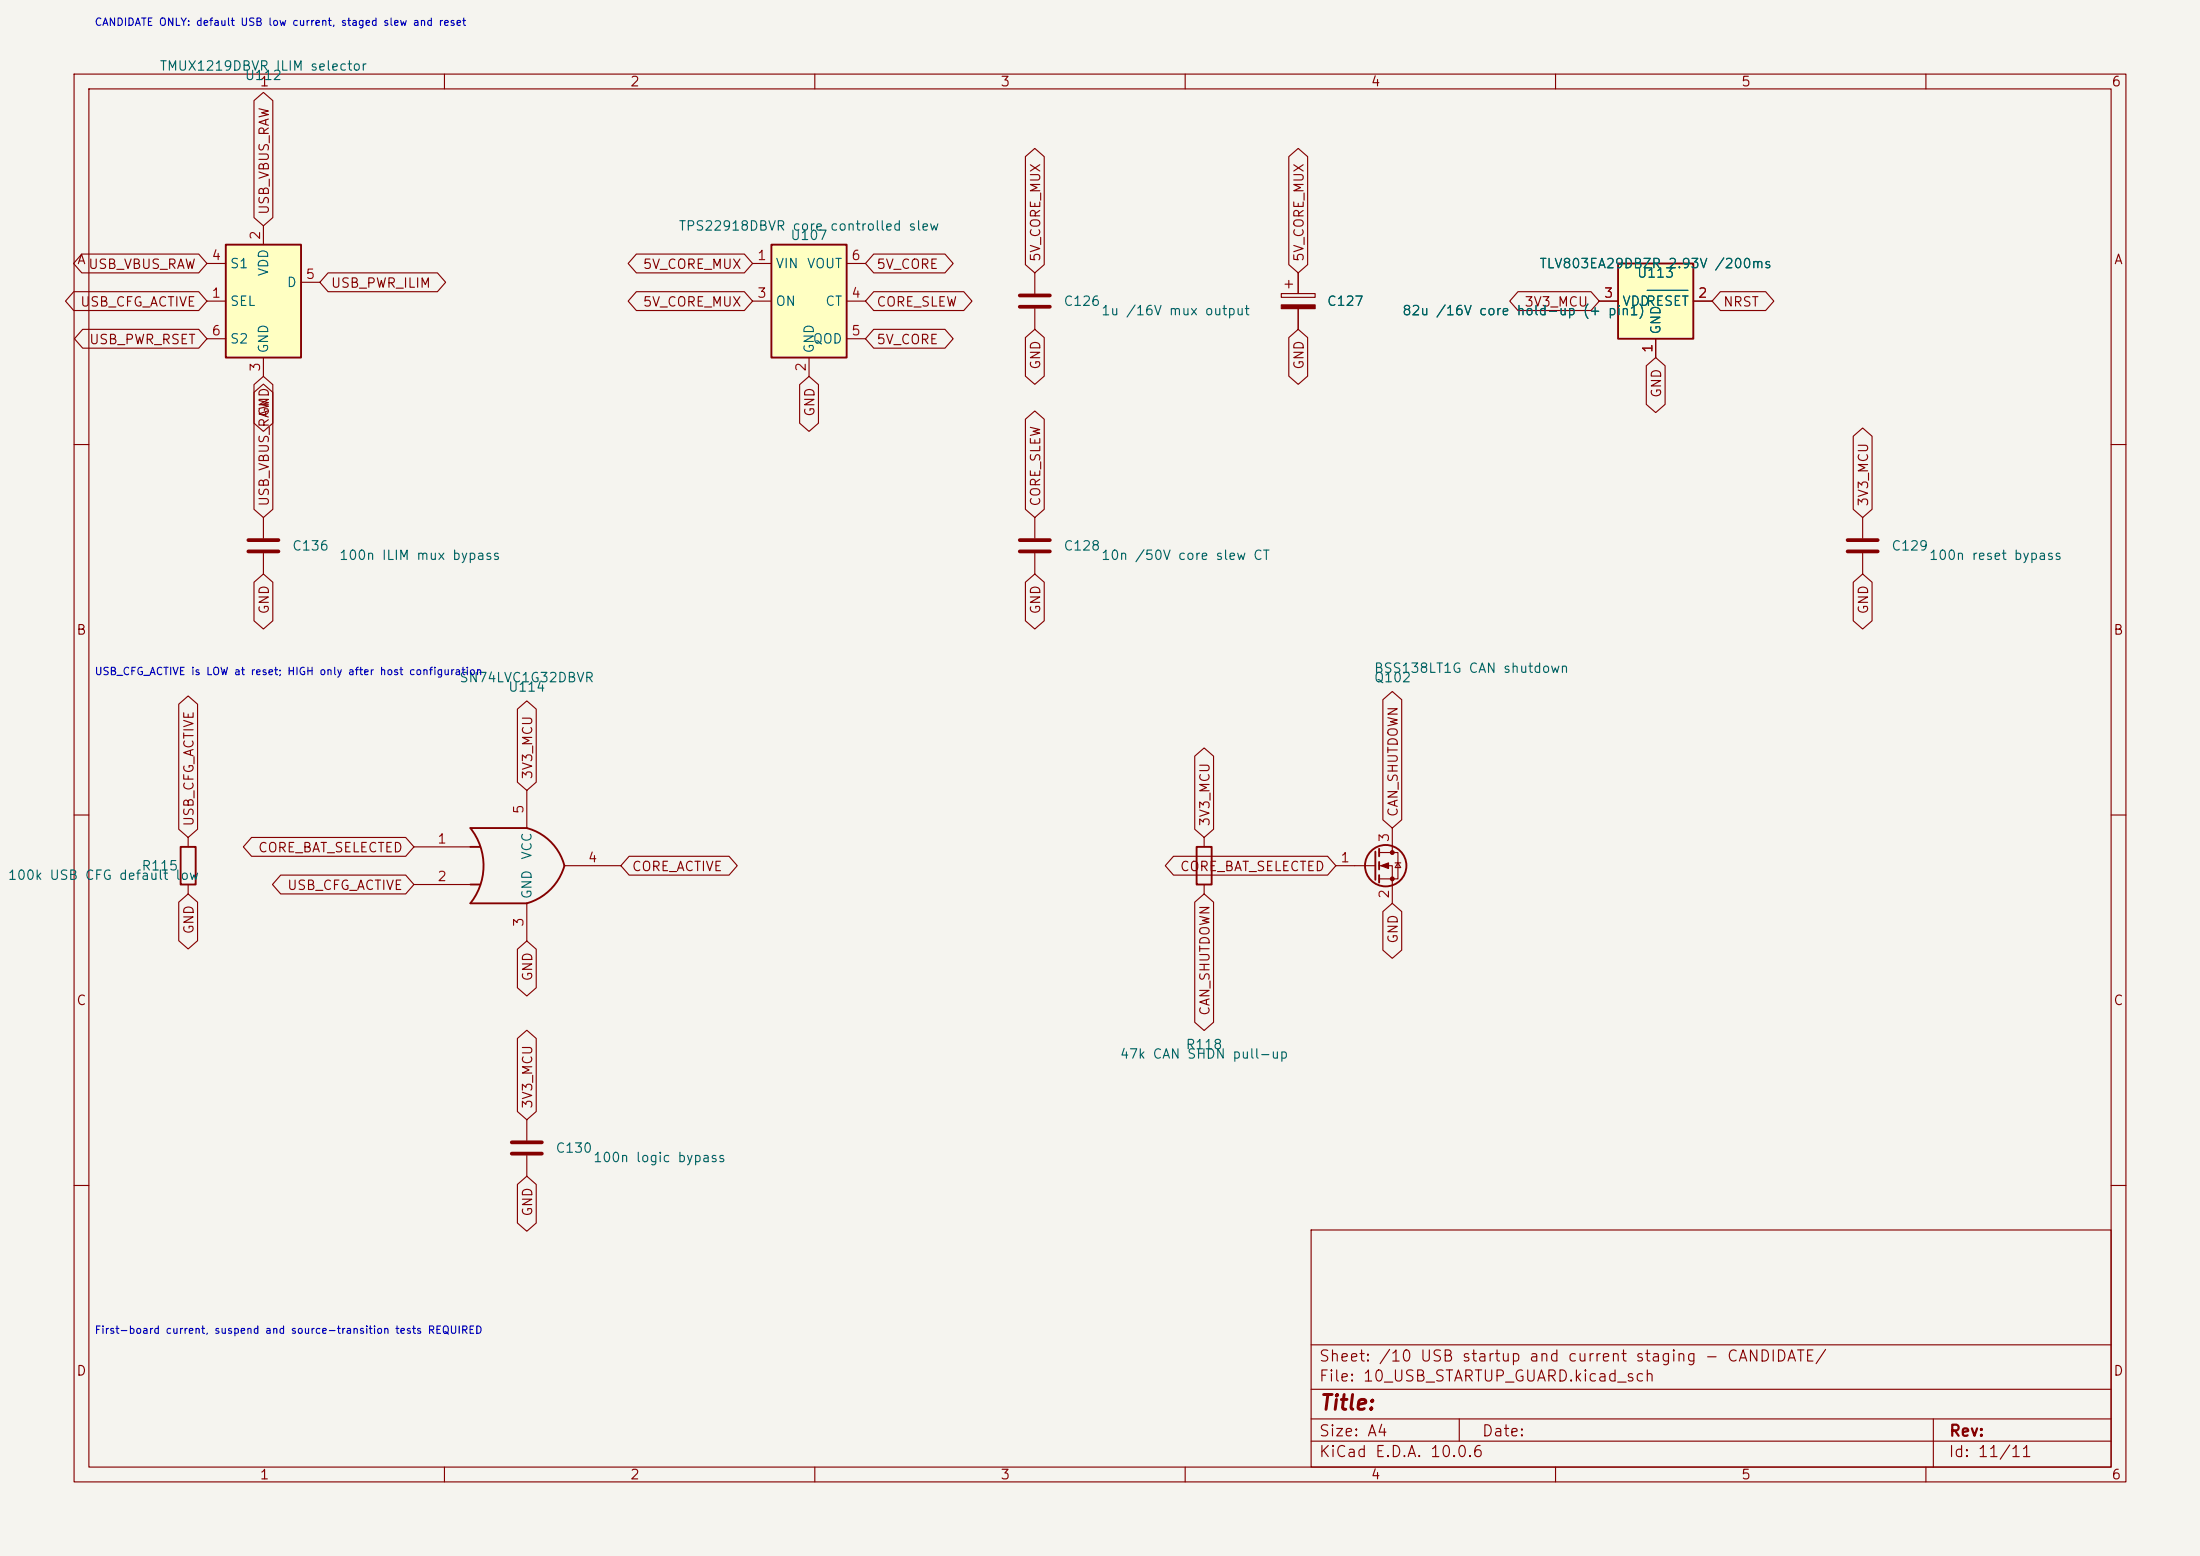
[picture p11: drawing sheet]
<svg xmlns="http://www.w3.org/2000/svg" width="297mm" height="210mm" viewBox="0 0 297 210" stroke-linecap="round" stroke-linejoin="round" font-family="sans-serif">
<path d="M0 0h297v210h-297z" fill="#f5f4ef" stroke="#f5f4ef" stroke-width=".14"/>
<g fill="none" stroke="#840000" stroke-width=".15">
<path d="M10 10h277v190h-277zM12 12h273v186h-273zM60 10v2M110 10v2M160 10v2M210 10v2M260 10v2M10 60h2M285 60h2M10 110h2M285 110h2M10 160h2"/>
<path d="M177 166h108v32h-108zM285 160h2M60 198v2M110 198v2M160 198v2M177 194.5h108M177 191.5h108M177 187.5h108M177 181.5h108M197 191.5v3M210 198v2M260 198v2"/>
<path d="M261 191.5v6.5"/>
</g>
<path d="M218.4 35.6h10.2v10.1h-10.2z" fill="#ffffc2"/>
<g fill="none" stroke="#840000" stroke-width=".25">
<path d="M218.4 35.6h10.2v10.1h-10.2zM161.5 114.3h2.1v5.1h-2.1zM185.7 114.9v3.8M186.2 114.6v1M186.2 116.3v1M186.2 118.1v1"/>
<circle cx="187.1" cy="116.8" r="2.79"/>
</g>
<g fill="none" stroke="#840000" stroke-width=".15">
<path d="M139.7 36.8v2.8M173 39.6h4.5v.5h-4.5zM173.5 38.4h1M174 37.8v1.1M175.3 36.8v2.8M139.7 41.7v2.8M175.3 41.7v2.8M215.9 40.6h2.5M223.5 45.7v2.6M228.6 40.6h2.5M251.5 69.9v2.7M251.5 74.7v2.8"/>
<path d="M162.6 113v1.3M162.6 119.4v1.3M180.3 116.8h5.4M186.2 115.1h2.5v3.5h-2.5M186.2 116.8h1.8v5.1M188 111.8v3.3M188.3 116.5h.8M188.7 116.5l.4 .6h-.8z"/>
</g>
<path d="M222.4 39.2h5.5" fill="none" stroke="#006464" stroke-width=".15"/>
<g fill="#840000" stroke="#840000" stroke-width=".15">
<path d="M173 41.1h4.5v.6h-4.5z"/>
<path d="M186.4 116.8l1.1-.3v.7z"/>
<circle cx="188" cy="115.1" r=".25"/>
<circle cx="188" cy="118.6" r=".25"/>
</g>
<path d="M137.7 39.9h4M137.7 41.4h4M249.4 72.9h4.1M249.4 74.4h4.1" fill="none" stroke="#840000" stroke-width=".51"/>
<path d="M30.5 33h10.1v15.3h-10.1z" fill="#ffffc2"/>
<path d="M30.5 33h10.1v15.3h-10.1z" fill="none" stroke="#840000" stroke-width=".25"/>
<path d="M27.9 35.6h2.6M35.6 30.5v2.5M40.6 38.1h2.6M27.9 40.6h2.6M27.9 45.7h2.6M35.6 48.3v2.5M139.7 69.9v2.7M139.7 74.7v2.8" fill="none" stroke="#840000" stroke-width=".15"/>
<path d="M137.7 72.9h4M137.7 74.4h4" fill="none" stroke="#840000" stroke-width=".51"/>
<path d="M104.1 33h10.2v15.3h-10.2z" fill="#ffffc2"/>
<path d="M104.1 33h10.2v15.3h-10.2z" fill="none" stroke="#840000" stroke-width=".25"/>
<path d="M101.6 35.6h2.5M114.3 35.6h2.5M101.6 40.6h2.5M109.2 48.3v2.5M114.3 40.6h2.5M114.3 45.7h2.5" fill="none" stroke="#840000" stroke-width=".15"/>
<g fill="#ffffc2">
<path d="M63.5 114.3h1.3z"/>
<path d="M63.5 119.4h1.3z"/>
</g>
<path d="M63.5 111.8h7.6M63.5 121.9h7.6" fill="none" stroke="#ffffc2" stroke-width=".14"/>
<path d="M24.4 114.3h2v5.1h-2zM63.5 111.8h7.6a7.1 7.1 0 0 1 5.1 5 7.4 7.4 0 0 1-5.1 5.1h-7.6a8.1 8.1 0 0 0 0-10.1zM63.5 114.3h1.3M63.5 119.4h1.3" fill="none" stroke="#840000" stroke-width=".25"/>
<g fill="none" stroke="#840000" stroke-width=".15">
<path d="M34.3 13.6l1.3-1.1 1.2 1.1v15.8l-1.2 1.1-1.3-1.1zM10 39.4h16.8l1.1 1.2-1.1 1.3h-16.8l-1.2-1.3zM11 34.3h15.8l1.1 1.3-1.1 1.2h-15.8l-1.1-1.2zM44.3 36.8h14.8l1.1 1.3-1.1 1.3h-14.8l-1.1-1.3zM85.9 34.3h14.6l1.1 1.3-1.1 1.2h-14.6l-1.1-1.2zM85.9 39.4h14.6l1.1 1.2-1.1 1.3h-14.6l-1.1-1.3zM118 34.3h9.6l1.1 1.3-1.1 1.2h-9.6l-1.2-1.2zM118 39.4h12.1l1.1 1.2-1.1 1.3h-12.1l-1.2-1.3zM138.4 21.1l1.3-1.1 1.3 1.1v14.6l-1.3 1.1-1.3-1.1zM174 21.1l1.3-1.1 1.2 1.1v14.6l-1.2 1.1-1.3-1.1zM175.3 36.8v2.8M204.9 39.4h9.9l1.1 1.2-1.1 1.3h-9.9l-1.1-1.3z"/>
<path d="M232.3 39.4h6.1l1.1 1.2-1.1 1.3h-6.1l-1.2-1.3zM11.2 44.4h15.6l1.1 1.3-1.1 1.3h-15.6l-1.1-1.3zM34.3 51.9l1.3-1.1 1.2 1.1v5.2l-1.2 1.1-1.3-1.1zM34.3 53l1.3-1.2 1.2 1.2v15.7l-1.2 1.2-1.3-1.2zM107.9 51.9l1.3-1.1 1.3 1.1v5.2l-1.3 1.1-1.3-1.1zM118 44.4h9.6l1.1 1.3-1.1 1.3h-9.6l-1.2-1.3zM138.4 56.6l1.3-1.1 1.3 1.1v12.1l-1.3 1.2-1.3-1.2zM138.4 45.6l1.3-1.1 1.3 1.1v5.2l-1.3 1.1-1.3-1.1zM174 45.6l1.3-1.1 1.2 1.1v5.2l-1.2 1.1-1.3-1.1zM175.3 41.7v2.8M215.9 40.6h2.5M222.2 49.4l1.3-1.1 1.3 1.1v5.2l-1.3 1.1-1.3-1.1z"/>
<path d="M223.5 45.7v2.6M228.6 40.6h2.5M250.2 58.9l1.3-1.1 1.2 1.1v9.8l-1.2 1.2-1.3-1.2zM34.3 78.6l1.3-1.1 1.2 1.1v5.2l-1.2 1.1-1.3-1.1zM35.6 69.9v2.7M35.6 74.7v2.8M138.4 78.6l1.3-1.1 1.3 1.1v5.2l-1.3 1.1-1.3-1.1zM250.2 78.6l1.3-1.1 1.2 1.1v5.2l-1.2 1.1-1.3-1.1zM24.1 95l1.3-1.1 1.3 1.1v16.9l-1.3 1.1-1.3-1.1zM69.8 95.7l1.3-1.1 1.3 1.1v9.9l-1.3 1.1-1.3-1.1zM186.7 94.4l1.3-1.1 1.2 1.1v16.2l-1.2 1.2-1.3-1.2zM25.4 113v1.3"/>
<path d="M25.4 119.4v1.3M34 113h20.8l1.1 1.3-1.1 1.3h-20.8l-1.1-1.3zM37.9 118.1h16.9l1.1 1.3-1.1 1.3h-16.9l-1.1-1.3zM55.9 114.3h7.6M55.9 119.4h7.6M71.1 106.7v5.1M76.2 116.8h7.6M84.9 115.6h13.5l1.1 1.2-1.1 1.3h-13.5l-1.1-1.3zM158.4 115.6h20.8l1.1 1.2-1.1 1.3h-20.8l-1.1-1.3zM161.3 102.1l1.3-1.2 1.2 1.2v9.8l-1.2 1.1-1.3-1.1zM24.1 121.8l1.3-1.1 1.3 1.1v5.2l-1.3 1.1-1.3-1.1zM69.8 128.1l1.3-1.1 1.3 1.1v5.2l-1.3 1.1-1.3-1.1z"/>
<path d="M71.1 121.9v5.1M161.3 121.8l1.3-1.1 1.2 1.1v16.2l-1.2 1.1-1.3-1.1zM186.7 123l1.3-1.1 1.2 1.1v5.2l-1.2 1.1-1.3-1.1zM69.8 159.9l1.3-1.1 1.3 1.1v5.2l-1.3 1.1-1.3-1.1zM69.8 140.2l1.3-1.2 1.3 1.2v9.8l-1.3 1.1-1.3-1.1zM71.1 151.1v2.8M71.1 156v2.8"/>
</g>
<path d="M33.5 72.9h4.1M33.5 74.4h4.1M69.1 154.2h4.1M69.1 155.7h4.1" fill="none" stroke="#840000" stroke-width=".51"/>
<path d="M222.4 39.2h5.5" fill="none" stroke="#006464" stroke-width=".15"/>
<text font-size="2" fill="#840000" x="178" y="190.8">Title:</text>
<g font-size="1.5" fill="#840000">
<text x="178" y="184.1">Sheet: /10 USB startup and current staging - CANDIDATE/</text>
<text x="178" y="186.8">File: 10_USB_STARTUP_GUARD.kicad_sch</text>
<text x="178" y="197">KiCad E.D.A. 10.0.6</text>
<text x="178" y="194.2">Size: A4</text>
<text x="200" y="194.2">Date:</text>
<text x="263" y="197">Id: 11/11</text>
<text x="263" y="194.2">Rev:</text>
</g>
<g font-size="1.3" fill="#006464">
<text x="21.5" y="9.9">TMUX1219DBVR ILIM selector</text>
<text x="33" y="11.1">U112</text>
<text x="91.5" y="31.4">TPS22918DBVR core controlled slew</text>
<text x="106.6" y="32.7">U107</text>
<text x="31" y="41.6">SEL</text>
<text x="31" y="36.5">S1</text>
<text x="36.5" y="37.4" transform="rotate(-90 36.5 37.4)">VDD</text>
<text x="38.6" y="39.1">D</text>
<text x="104.6" y="36.5">VIN</text>
<text x="104.6" y="41.6">ON</text>
<text x="108.8" y="36.5">VOUT</text>
<text x="111.3" y="41.6">CT</text>
<text x="143.5" y="41.6">C126</text>
<text x="179.1" y="41.6">C127</text>
<text x="207.7" y="36.5">TLV803EA29DBZR 2.93V /200ms</text>
<text x="218.9" y="41.6">VDD</text>
<text x="220.9" y="37.8">U113</text>
<text x="222.1" y="41.6">RESET</text>
<text x="31" y="46.7">S2</text>
<text x="36.5" y="47.8" transform="rotate(-90 36.5 47.8)">GND</text>
<text x="109.6" y="46.7">QOD</text>
<text x="110.2" y="47.8" transform="rotate(-90 110.2 47.8)">GND</text>
<text x="148.6" y="42.9">1u /16V mux output</text>
<text x="189.2" y="42.9">82u /16V core hold-up (+ pin1)</text>
<text x="224.5" y="45.2" transform="rotate(-90 224.5 45.2)">GND</text>
<text x="39.4" y="74.6">C136</text>
<text x="45.7" y="75.9">100n ILIM mux bypass</text>
<text x="143.5" y="74.6">C128</text>
<text x="148.6" y="75.9">10n /50V core slew CT</text>
<text x="255.3" y="74.6">C129</text>
<text x="260.3" y="75.9">100n reset bypass</text>
<text x="61.9" y="92.4">SN74LVC1G32DBVR</text>
<text x="68.5" y="93.7">U114</text>
<text x="185.4" y="92.4">Q102</text>
<text x="185.4" y="91.1">BSS138LT1G CAN shutdown</text>
<text x="1" y="119.1">100k USB CFG default low</text>
<text x="19" y="117.8">R115</text>
<text x="72.1" y="116.1" transform="rotate(-90 72.1 116.1)">VCC</text>
<text x="72.1" y="121.4" transform="rotate(-90 72.1 121.4)">GND</text>
<text x="151.1" y="143.2">47k CAN SHDN pull-up</text>
<text x="160" y="141.9">R118</text>
<text x="74.9" y="155.9">C130</text>
<text x="80" y="157.2">100n logic bypass</text>
</g>
<g font-size="1.3" fill="#840000">
<text x="35" y="12">1</text>
<text x="85" y="12">2</text>
<text x="135" y="12">3</text>
<text x="185" y="12">4</text>
<text x="235" y="12">5</text>
<text x="285" y="12">6</text>
<text x="36.6" y="29.1" transform="rotate(-90 36.6 29.1)">USB_VBUS_RAW</text>
<text x="10.3" y="36">A</text>
<text x="140.8" y="35.4" transform="rotate(-90 140.8 35.4)">5V_CORE_MUX</text>
<text x="176.3" y="35.4" transform="rotate(-90 176.3 35.4)">5V_CORE_MUX</text>
<text x="285.3" y="36">A</text>
<text x="10.7" y="41.7">USB_CFG_ACTIVE</text>
<text x="11.8" y="36.6">USB_VBUS_RAW</text>
<text x="44.6" y="39.2">USB_PWR_ILIM</text>
<text x="86.7" y="36.6">5V_CORE_MUX</text>
<text x="86.7" y="41.7">5V_CORE_MUX</text>
<text x="118.2" y="36.6">5V_CORE</text>
<text x="118.2" y="41.7">CORE_SLEW</text>
<text x="205.7" y="41.7">3V3_MCU</text>
<text x="232.5" y="41.7">NRST</text>
<text x="12" y="46.8">USB_PWR_RSET</text>
<text x="118.2" y="46.8">5V_CORE</text>
<text x="140.8" y="50" transform="rotate(-90 140.8 50)">GND</text>
<text x="176.3" y="50" transform="rotate(-90 176.3 50)">GND</text>
<text x="224.6" y="53.8" transform="rotate(-90 224.6 53.8)">GND</text>
<text x="36.6" y="56.3" transform="rotate(-90 36.6 56.3)">GND</text>
<text x="110.3" y="56.3" transform="rotate(-90 110.3 56.3)">GND</text>
<text x="36.6" y="68.4" transform="rotate(-90 36.6 68.4)">USB_VBUS_RAW</text>
<text x="140.8" y="68.4" transform="rotate(-90 140.8 68.4)">CORE_SLEW</text>
<text x="252.5" y="68.4" transform="rotate(-90 252.5 68.4)">3V3_MCU</text>
<text x="36.6" y="83" transform="rotate(-90 36.6 83)">GND</text>
<text x="140.8" y="83" transform="rotate(-90 140.8 83)">GND</text>
<text x="252.5" y="83" transform="rotate(-90 252.5 83)">GND</text>
<text x="10.2" y="86">B</text>
<text x="285.2" y="86">B</text>
<text x="72.2" y="105.3" transform="rotate(-90 72.2 105.3)">3V3_MCU</text>
<text x="26.5" y="111.6" transform="rotate(-90 26.5 111.6)">USB_CFG_ACTIVE</text>
<text x="163.6" y="111.6" transform="rotate(-90 163.6 111.6)">3V3_MCU</text>
<text x="189" y="110.4" transform="rotate(-90 189 110.4)">CAN_SHUTDOWN</text>
<text x="34.8" y="115.4">CORE_BAT_SELECTED</text>
<text x="85.2" y="117.9">CORE_ACTIVE</text>
<text x="159.2" y="117.9">CORE_BAT_SELECTED</text>
<text x="38.7" y="120.4">USB_CFG_ACTIVE</text>
<text x="26.5" y="126.2" transform="rotate(-90 26.5 126.2)">GND</text>
<text x="189" y="127.4" transform="rotate(-90 189 127.4)">GND</text>
<text x="10.2" y="136">C</text>
<text x="72.2" y="132.5" transform="rotate(-90 72.2 132.5)">GND</text>
<text x="163.6" y="137.2" transform="rotate(-90 163.6 137.2)">CAN_SHUTDOWN</text>
<text x="285.2" y="136">C</text>
<text x="72.2" y="149.7" transform="rotate(-90 72.2 149.7)">3V3_MCU</text>
<text x="72.2" y="164.3" transform="rotate(-90 72.2 164.3)">GND</text>
<text x="10.2" y="186">D</text>
<text x="285.2" y="186">D</text>
<text x="35" y="200">1</text>
<text x="85" y="200">2</text>
<text x="135" y="200">3</text>
<text x="185" y="200">4</text>
<text x="235" y="200">5</text>
<text x="285" y="200">6</text>
</g>
<g font-size="1.3" fill="#a90000">
<text x="28.5" y="35.4">4</text>
<text x="35.4" y="32.5" transform="rotate(-90 35.4 32.5)">2</text>
<text x="102.1" y="35.4">1</text>
<text x="114.8" y="35.4">6</text>
<text x="28.5" y="40.5">1</text>
<text x="41.2" y="38">5</text>
<text x="102.1" y="40.5">3</text>
<text x="114.8" y="40.5">4</text>
<text x="216.4" y="40.5">3</text>
<text x="229.1" y="40.5">2</text>
<text x="28.5" y="45.6">6</text>
<text x="114.8" y="45.6">5</text>
<text x="223.4" y="47.7" transform="rotate(-90 223.4 47.7)">1</text>
<text x="35.4" y="50.3" transform="rotate(-90 35.4 50.3)">3</text>
<text x="109.1" y="50.3" transform="rotate(-90 109.1 50.3)">2</text>
<text x="71" y="110" transform="rotate(-90 71 110)">5</text>
<text x="187.8" y="113.8" transform="rotate(-90 187.8 113.8)">3</text>
<text x="59" y="114.2">1</text>
<text x="59" y="119.2">2</text>
<text x="79.3" y="116.7">4</text>
<text x="180.9" y="116.7">1</text>
<text x="71" y="125.2" transform="rotate(-90 71 125.2)">3</text>
<text x="187.8" y="121.4" transform="rotate(-90 187.8 121.4)">2</text>
</g>
<g font-size="1" fill="#0000c2">
<text x="12.7" y="3.7">CANDIDATE ONLY: default USB low current, staged slew and reset</text>
<text x="12.7" y="91.4">USB_CFG_ACTIVE is LOW at reset; HIGH only after host configuration</text>
<text x="12.7" y="180.3">First-board current, suspend and source-transition tests REQUIRED</text>
</g>
</svg>
